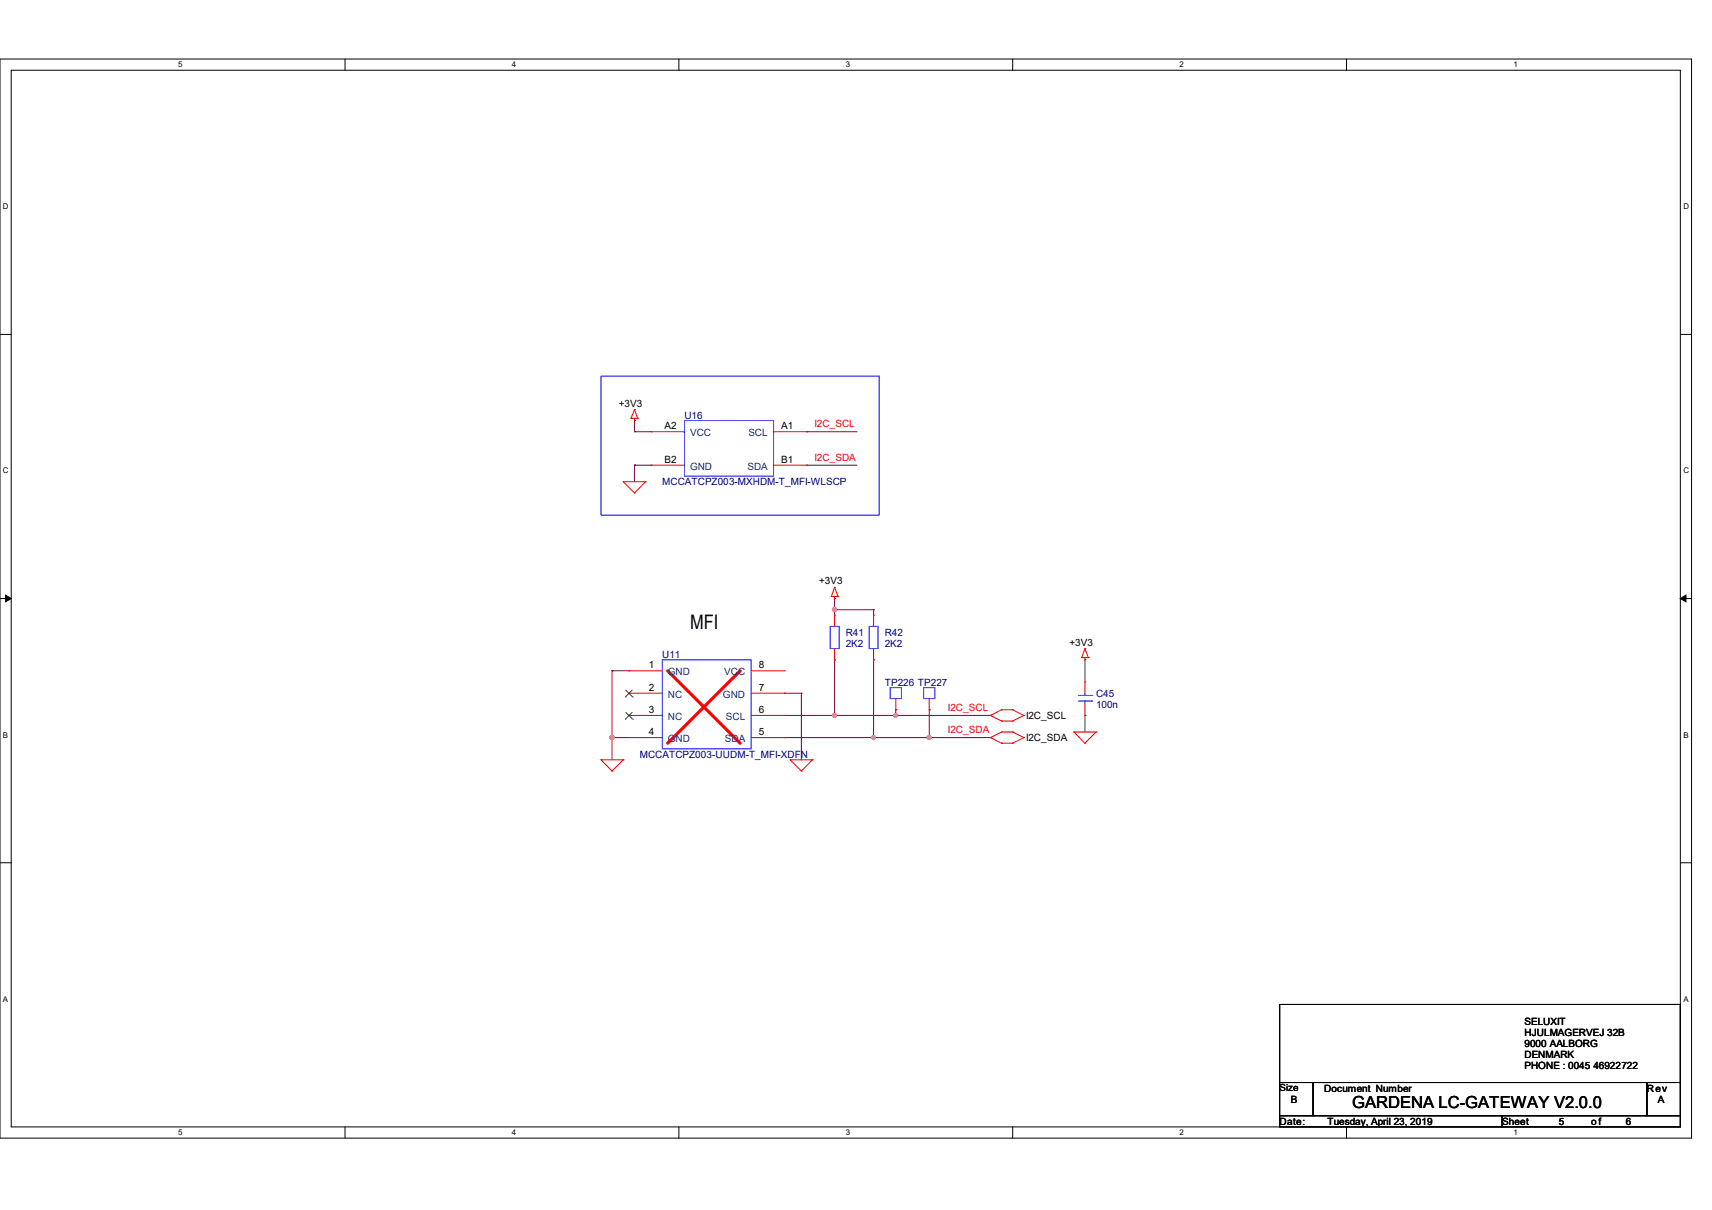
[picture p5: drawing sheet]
<svg xmlns="http://www.w3.org/2000/svg" width="297mm" height="210mm" viewBox="0 0 297 210" stroke-linecap="round" stroke-linejoin="round" font-family="sans-serif">
<path d="M0 10.2h293.5v187.3h-293.5zM1.9 12.2h289.6v183.4h-289.6z" fill="none" stroke="#000" stroke-width=".17"/>
<g fill="#fff">
<path d="M30.9 10.5h.8v1.5h-.8z"/>
<path d="M30.9 195.8h.8v1.5h-.8z"/>
</g>
<path d="M59.9 10.2v2M59.9 195.6v1.9" fill="none" stroke="#000" stroke-width=".17"/>
<g fill="#fff">
<path d="M88.8 10.5h.8v1.5h-.8z"/>
<path d="M88.8 195.8h.8v1.5h-.8z"/>
</g>
<path d="M117.8 10.2v2M117.8 195.6v1.9" fill="none" stroke="#000" stroke-width=".17"/>
<g fill="#fff">
<path d="M146.7 10.5h.8v1.5h-.8z"/>
<path d="M146.7 195.8h.8v1.5h-.8z"/>
</g>
<path d="M175.7 10.2v2M175.7 195.6v1.9" fill="none" stroke="#000" stroke-width=".17"/>
<g fill="#fff">
<path d="M204.6 10.5h.8v1.5h-.8z"/>
<path d="M204.6 195.8h.8v1.5h-.8z"/>
</g>
<path d="M233.6 10.2v2M233.6 195.6v1.9" fill="none" stroke="#000" stroke-width=".17"/>
<g fill="#fff">
<path d="M262.6 10.5h.7v1.5h-.7z"/>
<path d="M262.6 195.8h.7v1.5h-.7z"/>
<path d="M.5 35.1h1v1.5h-1z"/>
<path d="M292 35.1h1v1.5h-1z"/>
<path d="M.5 80.9h1v1.6h-1z"/>
<path d="M292 80.9h1v1.6h-1z"/>
</g>
<path d="M0 58h1.9M291.5 58h2" fill="none" stroke="#000" stroke-width=".17"/>
<g fill="#fff">
<path d="M.5 126.8h.9v1.5h-.9z"/>
<path d="M292 126.8h.9v1.5h-.9z"/>
</g>
<path d="M0 103.9h1.9M291.5 103.9h2" fill="none" stroke="#000" stroke-width=".17"/>
<path d="M1 103.3l.9 .6-.9 .5zM291.5 103.9l1-.6v1.1z" fill="#000" stroke="#000" stroke-width=".17"/>
<g fill="#fff">
<path d="M.5 172.6h.9v1.6h-.9z"/>
<path d="M292 172.6h.9v1.6h-.9z"/>
</g>
<path d="M0 149.7h1.9M291.5 149.7h2M222 174.3h69.5v13.6h-69.5zM222 187.9h5.8v5.7h-5.8zM222 193.6h38.6v2h-38.6zM227.8 187.9h57.9v5.7h-57.9zM260.6 193.6h30.9v2h-30.9zM285.7 187.9h5.8v5.7h-5.8z" fill="none" stroke="#000" stroke-width=".17"/>
<path d="M104.3 65.3h48.2v24.1h-48.2z" fill="none" stroke="#00f" stroke-width=".17" stroke-dasharray="5681883.7"/>
<path d="M115.8 116.4l12.6 12.6M128.4 116.4l-12.6 12.6" fill="none" stroke="#f00" stroke-width=".55"/>
<g fill="none" stroke="#800040" stroke-width=".17">
<path d="M110.1 74.9h.1M110.1 73h.1M110.1 74.9h2.8M110.1 73v1.9M140 74.9h.1M140 74.9h8.7M110.1 80.7h.1M110.1 80.7h2.8M110.1 80.7v2.9M140 80.7h.1M140 80.7h8.7M106.2 116.4h.1"/>
<path d="M106.2 116.4h2.9M106.2 116.4v15.5M144.8 103.9h.1M144.8 105.8h.1M144.8 114.5h.1M144.8 103.9v2.9M144.8 114.5v9.7M144.8 105.8h6.8M151.6 105.8h.1M151.6 114.5h.1M151.6 105.8v1M151.6 114.5v13.5"/>
<path d="M188.2 114.5h.1M188.2 114.5v3.9M106.2 128h.1M106.2 128h2.9M136.1 120.3h.1M136.1 124.2h.1M136.1 128h.1M136.1 120.3h2.9M136.1 124.2h35.7M136.1 128h35.7M139 120.3h.1M139 120.3v11.6"/>
<path d="M144.8 124.2h.1M151.6 128h.1M155.4 123.2h.1M155.4 124.2h.1M155.4 123.2v1M161.2 123.2h.1M161.2 128h.1M161.2 123.2v4.8M188.2 124.2h.1M188.2 124.2v2.8"/>
</g>
<g fill="#f0f" stroke="#f0f" stroke-width=".17">
<circle cx="151.5" cy="128" r=".36"/>
<circle cx="106.2" cy="128" r=".37"/>
<circle cx="144.8" cy="105.8" r=".38"/>
<circle cx="155.4" cy="124.1" r=".36"/>
<circle cx="144.8" cy="124.1" r=".37"/>
<circle cx="161.2" cy="128" r=".36"/>
</g>
<g fill="none" stroke="#f00" stroke-width=".17">
<path d="M109.5 72.6h.1M109.5 72.6h1.1M110.1 73h.1M110.1 71.1h.1M110.1 72.6v.4M110.1 71.1l.5 1.5M110.1 71.1l-.6 1.5M110.6 72.6h.1M112.9 74.9h.1M112.9 74.9h5.8M134.2 74.9h5.8M140 74.9h.1"/>
<path d="M108.1 83.6h.1M108.1 83.6h3.9M108.1 83.6l2 2M110.1 85.6h.1M112 83.6h.1M112 83.6l-1.9 2M112.9 80.7h.1M112.9 80.7h5.8M134.2 80.7h5.8M140 80.7h.1M109.1 116.4h.1M109.1 116.4h5.8"/>
<path d="M130.3 116.4h5.8M136.1 116.4h.1M144.2 103.5h.1M144.2 103.5h1.2M144.8 103.9h.1M144.8 101.9h.1M144.8 106.8h.1M144.8 114.5h.1M144.8 103.5v.4M144.8 106.8v1.9M144.8 112.6v1.9M144.8 101.9l.6 1.6"/>
<path d="M144.8 101.9l-.6 1.6M145.4 103.5h.1M151.6 106.8h.1M151.6 114.5h.1M151.6 106.8v1.9M151.6 112.6v1.9M187.7 114.1h.1M187.7 114.1h1.1M188.2 114.5h.1M188.2 112.6h.1M188.2 118.4h.1M188.2 114.1v.4"/>
<path d="M188.2 118.4v1.9M188.2 112.6l.6 1.5M188.2 112.6l-.5 1.5M188.8 114.1h.1M104.3 131.9h.1M104.3 131.9h3.8M104.3 131.9l1.9 1.9M106.2 133.8h.1M108.1 131.9h.1M108.1 131.9l-1.9 1.9M109.1 120.3h.1M109.1 128h.1"/>
<path d="M109.1 124.2h.1M109.1 120.3h5.8M109.1 128h5.8M109.1 124.2h5.8M130.3 120.3h5.8M130.3 128h5.8M130.3 124.2h5.8M136.1 128h.1M136.1 124.2h.1M136.1 120.3h.1M137.1 131.9h.1M137.1 131.9h3.8"/>
<path d="M137.1 131.9l1.9 1.9M139 133.8h.1M140.9 131.9h.1M140.9 131.9l-1.9 1.9M155.4 123.2h.1M155.4 121.2v2M161.2 123.2h.1M161.2 121.2v2M171.8 124.2h.1M171.8 128h.1M171.8 124.2l1.9 .9M171.8 128l1.9 1"/>
<path d="M173.7 123.2h.1M173.7 125.1h.1M173.7 127h.1M173.7 129h.1M173.7 123.2h2M173.7 123.2l-1.9 1M173.7 125.1h2M173.7 127h2M173.7 127l-1.9 1M173.7 129h2M175.7 123.2h.1M175.7 125.1h.1"/>
<path d="M175.7 127h.1M175.7 129h.1M175.7 123.2l1.9 1M175.7 127l1.9 1M177.6 124.2h.1M177.6 128h.1M177.6 124.2l-1.9 .9M177.6 128l-1.9 1M186.3 127h.1M186.3 127h3.9M186.3 127l1.9 2M188.2 129h.1"/>
<path d="M188.2 124.2h.1M188.2 122.2v2M190.2 127h.1M190.2 127l-2 2"/>
</g>
<g fill="none" stroke="#00f" stroke-width=".17">
<path d="M118.7 73h15.5v9.6h-15.5zM114.9 114.5h15.4v15.5h-15.4zM144 108.7h1.6v3.9h-1.6zM150.8 108.7h1.5v3.9h-1.5zM154.4 119.3h2v1.9h-2zM160.2 119.3h2v1.9h-2zM187.1 120.7h2.3M187.1 121.7h2.3M188.2 120.7h.1M188.2 121.7h.1M188.2 120.3v.4M188.2 121.7v.5"/>
<path d="M189.4 120.7h.1M189.4 121.7h.1"/>
</g>
<path d="M108.5 119.7l1.2 1.3M109.7 119.7l-1.2 1.3M108.5 121h.1M108.5 124.8h.1M108.5 123.6l1.2 1.2M109.7 123.6l-1.2 1.2M109.7 121h.1M109.7 124.8h.1" fill="none" stroke="#804000" stroke-width=".17"/>
<text font-size="3.5" x="119.7" y="109.1">MFI</text>
<text font-size="2.9" x="234.6" y="192.4">GARDENA LC-GATEWAY V2.0.0</text>
<g font-size="1.7">
<text x="107.3" y="70.6">+3V3</text>
<text x="115.3" y="74.5">A2</text>
<text x="135.5" y="74.5">A1</text>
<text x="115.3" y="80.3">B2</text>
<text x="135.5" y="80.3">B1</text>
<text x="142.1" y="101.4">+3V3</text>
<text x="185.5" y="112.1">+3V3</text>
<text x="112.6" y="119.9">2</text>
<text x="112.6" y="116">1</text>
<text x="131.6" y="119.9">7</text>
<text x="131.6" y="116">8</text>
<text x="112.6" y="123.7">3</text>
<text x="131.6" y="123.7">6</text>
<text x="178" y="124.8">I2C_SCL</text>
<text x="112.6" y="127.6">4</text>
<text x="131.6" y="127.6">5</text>
<text x="178" y="128.7">I2C_SDA</text>
<text x="264.5" y="177.9">SELUXIT</text>
<text x="264.5" y="179.8">HJULMAGERVEJ 32B</text>
<text x="264.5" y="181.7">9000 AALBORG</text>
<text x="264.5" y="183.7">DENMARK</text>
<text x="264.5" y="185.6">PHONE : 0045 46922722</text>
<text x="222" y="189.4">Size</text>
<text x="223.9" y="191.4">B</text>
<text x="229.7" y="189.5">Document Number</text>
<text x="285.7" y="189.5">Rev</text>
<text x="287.6" y="191.4">A</text>
<text x="222" y="195.2">Date:</text>
<text x="230.3" y="195.2">Tuesday, April 23, 2019</text>
<text x="260.6" y="195.2">Sheet</text>
<text x="270.4" y="195.2">5</text>
<text x="276.1" y="195.2">of</text>
<text x="282" y="195.2">6</text>
</g>
<g font-size="1.7" fill="#000080">
<text x="118.7" y="72.7">U16</text>
<text x="114.9" y="84.2">MCCATCPZ003-MXHDM-T_MFI-WLSCP</text>
<text x="146.7" y="110.3">R41</text>
<text x="146.7" y="112.3">2K2</text>
<text x="153.5" y="110.3">R42</text>
<text x="153.5" y="112.3">2K2</text>
<text x="114.9" y="114.2">U11</text>
<text x="153.5" y="119">TP226 TP227</text>
<text x="190.1" y="120.9">C45</text>
<text x="190.1" y="122.9">100n</text>
<text x="111" y="131.6">MCCATCPZ003-UUDM-T_MFI-XDFN</text>
</g>
<g font-size="1.7" fill="#004080">
<text x="119.7" y="75.7">VCC</text>
<text x="129.8" y="75.7">SCL</text>
<text x="119.7" y="81.5">GND</text>
<text x="129.7" y="81.5">SDA</text>
<text x="115.9" y="117.2">GND</text>
<text x="125.6" y="117.2">VCC</text>
<text x="115.9" y="121.1">NC</text>
<text x="115.9" y="125">NC</text>
<text x="125.4" y="121.1">GND</text>
<text x="125.9" y="125">SCL</text>
<text x="115.9" y="128.8">GND</text>
<text x="125.8" y="128.8">SDA</text>
</g>
<g font-size="1.7" fill="#f00">
<text x="141.3" y="74.1">I2C_SCL</text>
<text x="141.3" y="79.9">I2C_SDA</text>
<text x="164.4" y="123.4">I2C_SCL</text>
<text x="164.4" y="127.2">I2C_SDA</text>
</g>
<g font-size="1.4">
<text x="30.9" y="11.7">5</text>
<text x="88.8" y="11.7">4</text>
<text x="146.7" y="11.7">3</text>
<text x="204.6" y="11.7">2</text>
<text x="262.6" y="11.7">1</text>
<text x=".5" y="36.3">D</text>
<text x="292" y="36.3">D</text>
<text x=".5" y="82.2">C</text>
<text x="292" y="82.2">C</text>
<text x=".5" y="128">B</text>
<text x="292" y="128">B</text>
<text x=".5" y="173.9">A</text>
<text x="292" y="173.9">A</text>
<text x="30.9" y="197">5</text>
<text x="88.8" y="197">4</text>
<text x="146.7" y="197">3</text>
<text x="204.6" y="197">2</text>
<text x="262.6" y="197">1</text>
</g>
</svg>
